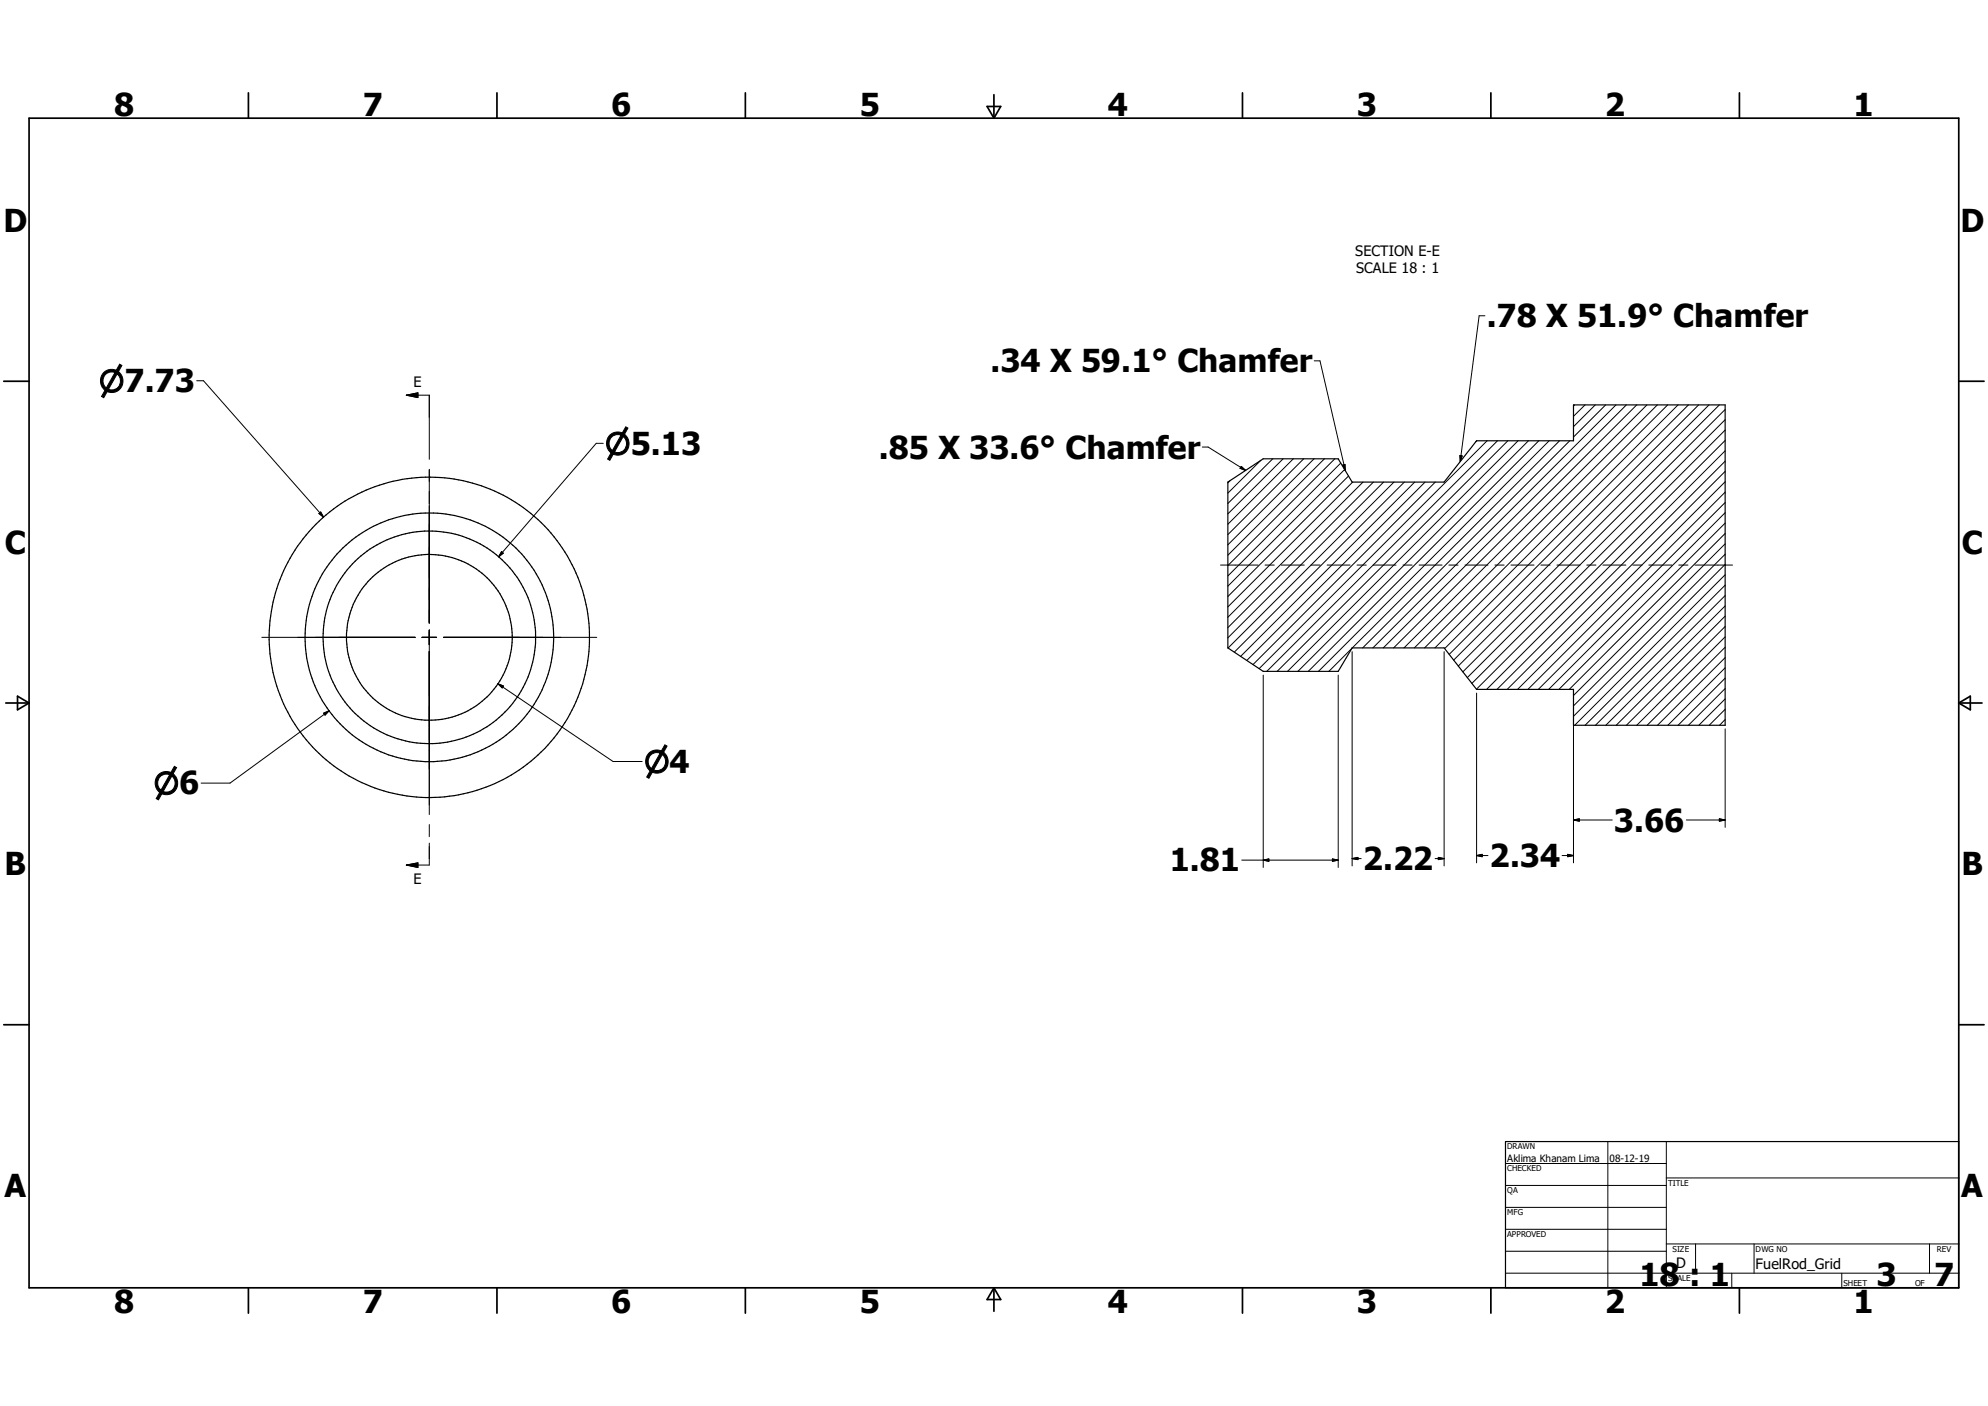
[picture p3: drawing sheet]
<svg xmlns="http://www.w3.org/2000/svg" width="297mm" height="210mm" viewBox="0 0 297 210" stroke-linecap="round" stroke-linejoin="round" font-family="sans-serif">
<g fill="none" stroke="#000" stroke-width=".15">
<path d="M29.4 56.9h1l17.9 20.3M60.7 59h3.4v9.6M60.7 59l1.7-.3v.7zM196.3 53.9h.9l3.8 16.4M221.9 47.2h-.9l-2.8 21.7M47.7 76.7l.2-.2 .4 .7zM64.1 70.1v23M90.1 66.2h-1l-14.6 17M179.6 66.8h.9l5.6 3.5M183.8 71.8l-.4 .3M185.4 69.7l.7 .6-.8-.3zM188.4 68.8l-5 4.9"/>
<path d="M190.1 68.5l-6.7 6.7M191.7 68.5l-8.3 8.3M193.2 68.5l-9.8 9.8M194.8 68.5l-11.4 11.4M196.3 68.5l-12.9 12.9M197.9 68.5l-14.5 14.4M199.4 68.5l-16 16M200.3 69.2l-16.9 16.8M200.6 69.5l.3-.1 .1 .9zM200.9 70.1l-17.5 17.5M201.5 71.1l-18.1 18M202.1 72l-18.7 18.7"/>
<path d="M203.6 72l-20.2 20.2M205.2 72l-21.8 21.8M206.7 72l-23.3 23.3M208.3 72l-24.8 24.8M209.8 72l-25.4 25.4M211.4 72l-26.1 26M212.9 72l-26.6 26.7M214.4 72l-27.2 27.3M218.1 68l.3 .1-.2 .8zM220.6 65.8l-.1 .2M222.2 65.8l-34.1 34.1M223.7 65.8l-34.4 34.5"/>
<path d="M225.3 65.8l-34.5 34.5M226.8 65.8l-34.4 34.5M228.4 65.8l-34.5 34.5M229.9 65.8l-34.4 34.5M231.4 65.8l-34.4 34.5M233 65.8l-31 31M234.5 65.8l-30.9 31M235.3 60.5l-.2 .2M236.8 60.5l-1.7 1.7M238.3 60.5l-3.2 3.2M239.9 60.5l-4.8 4.8M241.4 60.5l-36.3 36.3"/>
<path d="M243 60.5l-36.3 36.3M244.5 60.5l-36.3 36.3M246.1 60.5l-36.3 36.3M247.6 60.5l-36.3 36.3M249.2 60.5l-36.4 36.3M250.7 60.5l-36.3 36.3M252.3 60.5l-36.5 36.4M253.8 60.5l-37.3 37.2M255.3 60.5l-38.1 38.1M256.9 60.5l-39 39M257.7 79.7l-23.3 23.3M257.7 78.1l-24.8 24.9"/>
<path d="M257.7 76.6l-26.3 26.4M257.7 75.1l-27.9 27.9M257.7 73.5l-29.4 29.5M257.7 72l-31 31M257.7 70.4l-32.5 32.6M257.7 68.9l-34 34.1M257.7 67.3l-35.6 35.7M257.7 65.8l-37.1 37.1M257.7 64.2l-37.8 37.9M257.7 62.7l-38.5 38.5M257.7 61.2l-39.2 39.2M39.1 95.2h22.9"/>
<path d="M63 95.2h2.2M64.1 94.1v27.6M66.3 95.2h22.9M74.9 82.4l.3 .2-.7 .6zM182.4 84.4h5.6M189 84.4h1.4M191.4 84.4h3.4M195.9 84.4h1.3M198.3 84.4h3.4M202 96.8l-3.5 3.5M202 97.3v32M202.7 84.4h1.4"/>
<path d="M205.1 84.4h3.5M209.6 84.4h1.4M212 84.4h3.4M215.8 97.3v32M216.5 84.4h1.3M218.9 84.4h3.4M223.3 84.4h1.4M225.7 84.4h3.5M230.2 84.4h1.4M232.6 84.4h3.4M237.1 84.4h1.3M239.5 84.4h3.4"/>
<path d="M243.9 84.4h1.4M246.3 84.4h3.5M250.8 84.4h1.4M253.2 84.4h5.6M257.7 99.8l-8.5 8.5M257.7 98.2l-10.1 10.1M257.7 96.7l-11.6 11.6M257.7 95.1l-13.2 13.2M257.7 93.6l-14.7 14.7M257.7 92l-16.2 16.3M257.7 90.5l-17.8 17.8M257.7 89l-19.3 19.3"/>
<path d="M257.7 87.4l-20.9 20.9M257.7 85.9l-22.4 22.4M257.7 84.3l-22.6 22.7M257.7 82.8l-22.6 22.6M257.7 81.2l-22.6 22.7M48.4 106.5l.7-.3-.5 .6zM49.1 106.2l-14.7 10.8h-4.4M74.4 102.1l17.2 11.6h4.3M74.4 102.1l.8 .4-.2 .2zM188.7 100.8v28.8M199.9 100.8v28.8M220.6 103.5v25.4"/>
<path d="M235.1 103.5v25.4M257.7 107.5l-.8 .8M257.7 105.9l-2.3 2.4M257.7 104.4l-3.9 3.9M257.7 102.8l-5.4 5.5M257.7 101.3l-7 7M257.7 108.9v14.7M60.7 129.2l1.7-.3v.7zM64.1 123.2v1.8M64.1 125.9v3.3h-3.4M185.5 128.5h14.4M188.7 128.5l.9-.2v.4z"/>
<path d="M199.1 128.3l.8 .2-.8 .2zM202 128.2h1.4M202 128.2l.9-.1v.3zM214.4 128.2h1.4M214.9 128.1l.9 .1-.9 .2zM220.6 127.8h1.7M220.6 127.8l.8-.2v.4zM233.4 127.8h1.7M234.2 127.6l.9 .2-.9 .2zM235.1 122.5h5.8M235.1 122.5l.8-.2v.4zM251.9 122.5h5.8"/>
<path d="M256.9 122.3l.8 .2-.8 .2zM224.9 173.8h24.1M224.9 177.1h24.1M240.2 170.5v21.9M249 176h43.6M249 170.5v21.9M224.9 180.3h24.1M224.9 183.6h24.1M224.9 186.9h24.1M224.9 190.2h67.7M249 185.8h43.6M253.3 185.8v4.4"/>
<path d="M258.7 190.2v2.2M262.1 185.8v4.4M275.2 190.2v2.2M288.3 185.8v4.4"/>
</g>
<g fill="none" stroke="#000" stroke-width=".18">
<path d="M183.4 72l5.3-3.5h11.2l2.1 3.5h13.8l4.8-6.2h14.5v-5.3h22.6v47.8h-22.6v-5.3h-14.5l-4.8-6.2h-13.8l-2.1 3.5h-11.2l-5.3-3.5zM224.9 170.5h67.7v21.9h-67.7z"/>
<circle cx="64.1" cy="95.2" r="18.6"/>
<circle cx="64.1" cy="95.2" r="12.4"/>
<circle cx="64.1" cy="95.2" r="15.9"/>
<circle cx="64.1" cy="95.2" r="23.9"/>
</g>
<g fill="none" stroke="#000" stroke-width=".25">
<path d="M4.3 17.7h288.3v174.7h-288.3zM37.1 13.9v3.8M74.2 13.9v3.8M111.4 13.9v3.8M147.5 15.9h2l-1 1.8zM148.5 14.1v3.6M185.6 13.9v3.8M222.7 13.9v3.8M259.9 13.9v3.8M.6 56.9h3.7M292.6 56.9h3.8M.9 105h3.4"/>
<path d="M2.6 104l1.7 1-1.7 1zM292.6 105h3.5M292.6 105l1.8-1v2zM.6 153.1h3.7M292.6 153.1h3.8M37.1 192.4v3.7M74.2 192.4v3.7M111.4 192.4v3.7M148.5 192.4v3.5M148.5 192.4l1 1.7h-2zM185.6 192.4v3.7M222.7 192.4v3.7"/>
<path d="M259.9 192.4v3.7"/>
</g>
<g fill="#000" stroke="#000" stroke-width=".15">
<path d="M60.7 59l1.7-.3v.7zM47.7 76.7l.2-.2 .4 .7zM185.4 69.7l.7 .6-.8-.3zM200.6 69.5l.3-.1 .1 .9zM218.1 68l.3 .1-.2 .8zM74.9 82.4l.3 .2-.7 .6zM48.4 106.5l.7-.3-.5 .6zM74.4 102.1l.8 .4-.2 .2zM60.7 129.2l1.7-.3v.7zM188.7 128.5l.9-.2v.4zM199.1 128.3l.8 .2-.8 .2zM202 128.2l.9-.1v.3z"/>
<path d="M214.9 128.1l.9 .1-.9 .2zM220.6 127.8l.8-.2v.4zM234.2 127.6l.9 .2-.9 .2zM235.1 122.5l.8-.2v.4zM256.9 122.3l.8 .2-.8 .2z"/>
</g>
<g font-size="4.7">
<text x="17.1" y="17.3">8</text>
<text x="54.2" y="17.3">7</text>
<text x="91.3" y="17.3">6</text>
<text x="128.4" y="17.3">5</text>
<text x="165.5" y="17.3">4</text>
<text x="202.7" y="17.3">3</text>
<text x="239.8" y="17.3">2</text>
<text x="276.9" y="17.3">1</text>
<text x=".5" y="34.7">D</text>
<text x="292.9" y="34.7">D</text>
<text x="222.1" y="48.9">.78 X 51.9° Chamfer</text>
<text x="148" y="55.6">.34 X 59.1° Chamfer</text>
<text x="131.3" y="68.5">.85 X 33.6° Chamfer</text>
<text x=".7" y="82.7">C</text>
<text x="293.1" y="82.7">C</text>
<text x="241.1" y="124.2">3.66</text>
<text x=".7" y="130.7">B</text>
<text x="174.8" y="130.2">1.81</text>
<text x="203.6" y="130">2.22</text>
<text x="222.5" y="129.5">2.34</text>
<text x="293.1" y="130.7">B</text>
<text x=".7" y="178.8">A</text>
<text x="293" y="178.8">A</text>
<text x="17.1" y="196.1">8</text>
<text x="54.2" y="196.1">7</text>
<text x="91.3" y="196.1">6</text>
<text x="128.4" y="196.1">5</text>
<text x="165.5" y="196.1">4</text>
<text x="202.7" y="196.1">3</text>
<text x="239.8" y="196.1">2</text>
<text x="244.9" y="192">18 : 1</text>
<text x="276.9" y="196.1">1</text>
<text x="280.3" y="192">3</text>
<text x="289" y="192">7</text>
</g>
<g font-size="4.5">
<text x="14.8" y="58.5">n7.73</text>
<text x="90.4" y="67.9">n5.13</text>
<text x="22.9" y="118.6">n6</text>
<text x="96.2" y="115.4">n4</text>
</g>
<g font-size="2.1">
<text x="202.5" y="38.3">SECTION E-E</text>
<text x="202.6" y="40.9">SCALE 18 : 1</text>
<text x="61.8" y="57.8">E</text>
<text x="61.8" y="132">E</text>
<text x="250.4" y="189.4">D</text>
<text x="262.3" y="189.6">FuelRod_Grid</text>
</g>
<g font-size="1.5">
<text x="225.2" y="173.5">Aklima Khanam Lima</text>
<text x="240.5" y="173.5">08-12-19</text>
</g>
<g font-size="1.2">
<text x="225.2" y="171.7">DRAWN</text>
<text x="225.2" y="174.9">CHECKED</text>
<text x="225.2" y="178.2">QA</text>
<text x="249.2" y="177.1">TITLE</text>
<text x="225.2" y="181.5">MFG</text>
<text x="225.2" y="184.8">APPROVED</text>
<text x="249.2" y="191.3">SCALE</text>
<text x="249.9" y="186.9">SIZE</text>
<text x="262.3" y="186.9">DWG NO</text>
<text x="289.3" y="186.9">REV</text>
<text x="275.4" y="192">SHEET</text>
<text x="286.1" y="192">OF</text>
</g>
</svg>
